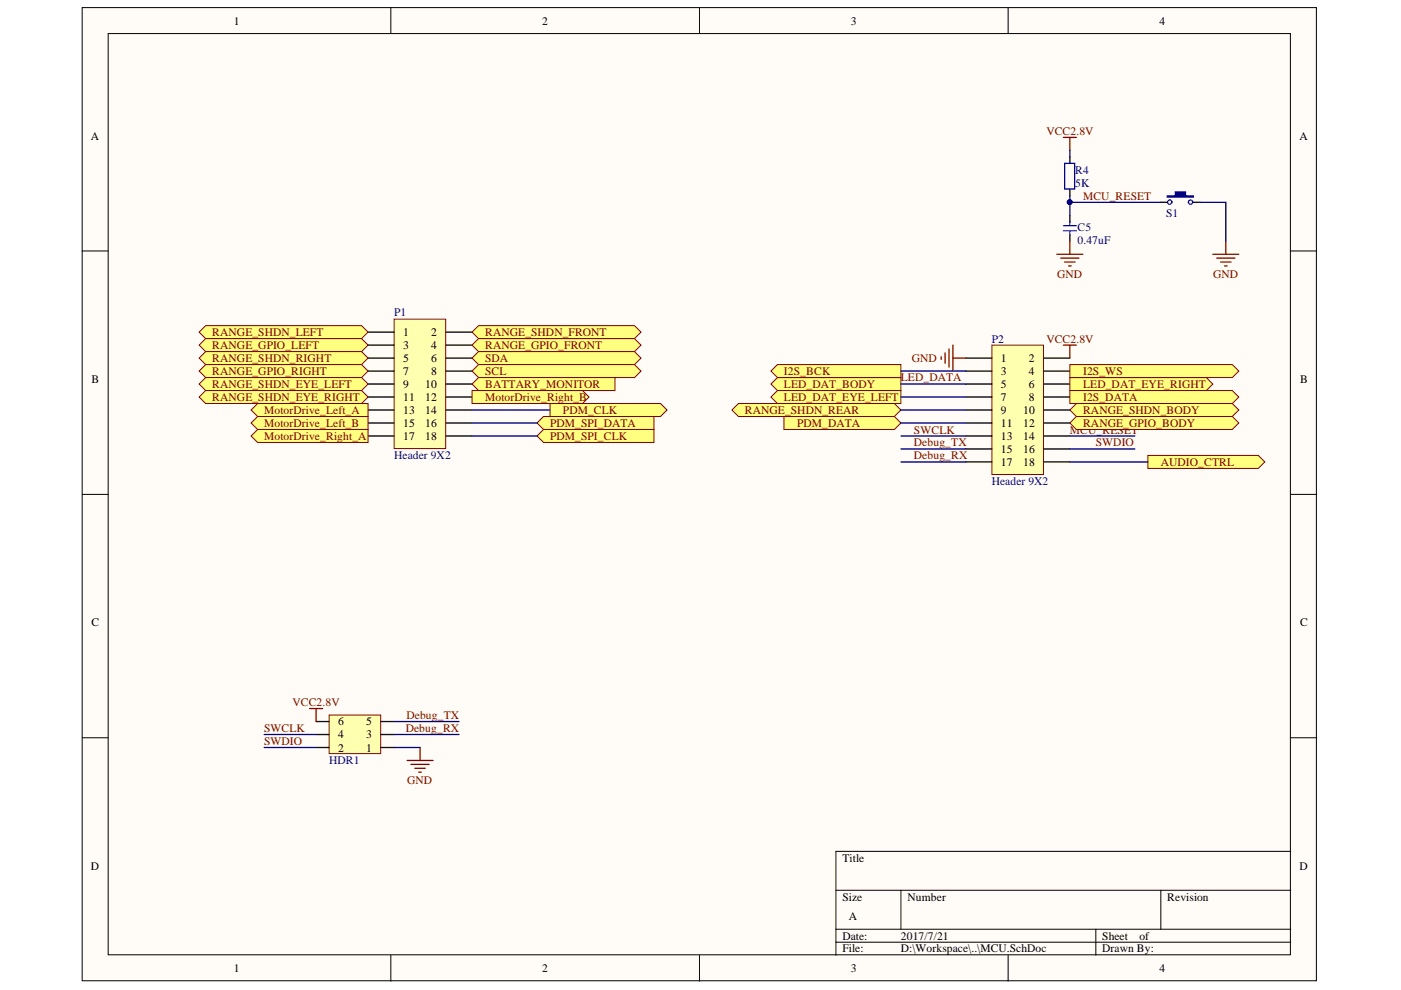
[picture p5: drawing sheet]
<svg xmlns="http://www.w3.org/2000/svg" width="297mm" height="210mm" viewBox="0 0 297 210" stroke-linecap="round" stroke-linejoin="round" font-family="sans-serif">
<g fill="#fffcf8" stroke="#000" stroke-width=".21">
<path d="M17.4 1.6h261.7v206.3h-261.7z"/>
<path d="M22.9 7.1h250.7v195.3h-250.7z"/>
</g>
<g fill="none" stroke="#000" stroke-width=".21">
<path d="M82.9 1.6v5.5M148.3 1.6v5.5M213.7 1.6v5.5M17.4 53.2h5.5M273.7 53.2h5.5M17.4 104.8h5.5M273.7 104.8h5.5M17.4 156.4h5.5M273.7 156.4h5.5M177.2 188.8h96.5M177.2 197h96.5M177.2 199.8h96.5"/>
<path d="M191 188.8v8.2M232.3 197v5.5M246.1 188.8v8.2M273.7 180.5h-96.5v22M82.9 202.5v5.5M148.3 202.5v5.5M213.7 202.5v5.5"/>
</g>
<path d="M226.8 33.3v1.3M226.8 40.1v1.4M226.8 45.6v1.4M226.8 49.8v1.4" fill="none" stroke="#000" stroke-width=".28"/>
<path d="M225.7 34.6h2.1v5.5h-2.1zM225.5 47.9h2.7M225.5 49h2.7M226.8 47v.9M226.8 49v.8" fill="none" stroke="#00f" stroke-width=".28"/>
<path d="M225.5 29.1h2.7M226.8 29.1v2.8M224.1 53.9h5.5M224.9 54.7h3.9M225.7 55.6h2.2M226.6 56.4h.5M226.8 51.2v2.7" fill="none" stroke="#800000" stroke-width=".28"/>
<path d="M83.6 67.7h10.9v27.4h-10.9z" fill="#ffffb0" stroke="#800000" stroke-width=".21"/>
<g fill="none" stroke="#000" stroke-width=".28">
<path d="M78 70.4h5.6M78 73.2h5.6M78 75.9h5.6M78 78.7h5.6M94.6 70.4h5.5M94.6 73.2h5.5M94.6 75.9h5.5M94.6 78.7h5.5M78 81.4h5.6M78 84.2h5.6M78 86.9h5.6M78 89.7h5.6"/>
<path d="M78 92.4h5.6M94.6 81.4h5.5M94.6 84.2h5.5M94.6 86.9h5.5M94.6 89.7h5.5M94.6 92.4h5.5"/>
</g>
<path d="M210.3 73.2h10.9v27.4h-10.9z" fill="#ffffb0" stroke="#800000" stroke-width=".21"/>
<g fill="none" stroke="#000" stroke-width=".28">
<path d="M204.8 75.9h5.5M204.8 78.7h5.5M221.3 75.9h5.5M221.3 78.7h5.5M204.8 81.4h5.5M204.8 84.2h5.5M204.8 86.9h5.5M204.8 89.7h5.5M204.8 92.4h5.5M204.8 95.2h5.5M204.8 97.9h5.5M221.3 81.4h5.5"/>
<path d="M221.3 84.2h5.5M221.3 86.9h5.5M221.3 89.7h5.5M221.3 92.4h5.5M221.3 95.2h5.5M221.3 97.9h5.5"/>
</g>
<path d="M199.6 75.6v.6M200.4 74.8v2.2M201.2 74v3.8M202 73.2v5.5M202 75.9h2.8M225.5 73.2h2.7M226.8 73.2v2.7" fill="none" stroke="#800000" stroke-width=".28"/>
<path d="M69.8 151.6h10.9v8.2h-10.9z" fill="#ffffb0" stroke="#800000" stroke-width=".21"/>
<path d="M246.1 42.9h1.4M253 42.9h1.4M67 158.5h2.8M67 155.7h2.8M67 153h2.8M80.8 158.5h2.8M80.8 155.7h2.8M80.8 153h2.8" fill="none" stroke="#000" stroke-width=".28"/>
<path d="M65.6 150.2h2.8M67 150.2v2.8M89.1 158.5v2.7M86.3 161.2h5.5M87.1 162.1h3.9M88 162.9h2.2M88.8 163.7h.5" fill="none" stroke="#800000" stroke-width=".28"/>
<path d="M247.5 41.5h1.6v-.8h2.3v.8h1.6v.3h-5.5z" fill-rule="evenodd" fill="#00f"/>
<g fill="none" stroke="#00f" stroke-width=".28">
<path d="M247.5 41.5h1.6v-.8h2.3v.8h1.6v.3h-5.5z"/>
<circle cx="248" cy="42.9" r=".45"/>
<circle cx="252.4" cy="42.9" r=".45"/>
</g>
<path d="M257.1 53.9h5.6M258 54.7h3.8M258.8 55.6h2.2M259.6 56.4h.6M259.9 51.2v2.7" fill="none" stroke="#800000" stroke-width=".28"/>
<g fill="#ffff80" stroke="#800000" stroke-width=".21">
<path d="M100.1 70.4l1.4-1.4h33l1.4 1.4-1.4 1.4h-33z" fill-rule="evenodd"/>
<path d="M100.1 73.2l1.4-1.4h33l1.4 1.4-1.4 1.3h-33z" fill-rule="evenodd"/>
<path d="M100.1 75.9l1.4-1.4h33l1.4 1.4-1.4 1.4h-33z" fill-rule="evenodd"/>
<path d="M100.1 78.7l1.4-1.4h33l1.4 1.4-1.4 1.4h-33z" fill-rule="evenodd"/>
<path d="M163.5 81.4l1.3-1.3h26.2v2.7h-26.2z" fill-rule="evenodd"/>
<path d="M226.8 80.1h29l1.3 1.3-1.3 1.4h-29z" fill-rule="evenodd"/>
<path d="M163.5 84.2l1.3-1.4h26.2v2.8h-26.2z" fill-rule="evenodd"/>
<path d="M42.2 70.4l1.4-1.4h33.1l1.3 1.4-1.3 1.4h-33.1z" fill-rule="evenodd"/>
<path d="M42.2 73.2l1.4-1.4h33.1l1.3 1.4-1.3 1.3h-33.1z" fill-rule="evenodd"/>
<path d="M42.2 75.9l1.4-1.4h33.1l1.3 1.4-1.3 1.4h-33.1z" fill-rule="evenodd"/>
<path d="M42.2 78.7l1.4-1.4h33.1l1.3 1.4-1.3 1.4h-33.1z" fill-rule="evenodd"/>
<path d="M42.2 81.4l1.4-1.3h33.1l1.3 1.3-1.3 1.4h-33.1z" fill-rule="evenodd"/>
<path d="M42.2 84.2l1.4-1.4h33.1l1.3 1.4-1.3 1.4h-33.1z" fill-rule="evenodd"/>
<path d="M155.2 86.9l1.4-1.3h33l1.4 1.3-1.4 1.4h-33z" fill-rule="evenodd"/>
<path d="M166.2 88.3h23.4l1.4 1.4-1.4 1.4h-23.4z" fill-rule="evenodd"/>
<path d="M53.2 86.9l1.4-1.3h23.4v2.7h-23.4z" fill-rule="evenodd"/>
<path d="M53.2 89.7l1.4-1.4h23.4v2.8h-23.4z" fill-rule="evenodd"/>
<path d="M53.2 92.4l1.4-1.3h23.4v2.7h-23.4z" fill-rule="evenodd"/>
<path d="M163.5 78.7l1.3-1.4h26.2v2.8h-26.2z" fill-rule="evenodd"/>
<path d="M226.8 77.3h34.5l1.4 1.4-1.4 1.4h-34.5z" fill-rule="evenodd"/>
<path d="M226.8 82.8h34.5l1.4 1.4-1.4 1.4h-34.5z" fill-rule="evenodd"/>
<path d="M100.1 81.4l1.4-1.3h28.9v2.7h-28.9z" fill-rule="evenodd"/>
<path d="M226.8 86.9l1.4-1.3h33.1l1.4 1.3-1.4 1.4h-33.1z" fill-rule="evenodd"/>
<path d="M226.8 89.7l1.4-1.4h33.1l1.4 1.4-1.4 1.4h-33.1z" fill-rule="evenodd"/>
<path d="M116.6 85.6h23.4l1.4 1.3-1.4 1.4h-23.4z" fill-rule="evenodd"/>
<path d="M113.9 89.7l1.3-1.4h23.5v2.8h-23.5z" fill-rule="evenodd"/>
<path d="M113.9 92.4l1.3-1.3h23.5v2.7h-23.5z" fill-rule="evenodd"/>
<path d="M100.1 82.8h23.4l1.4 1.4-1.4 1.4h-23.4z" fill-rule="evenodd"/>
<path d="M243.4 96.6h23.4l1.4 1.3-1.4 1.4h-23.4z" fill-rule="evenodd"/>
</g>
<g fill="none" stroke="#000080" stroke-width=".28">
<path d="M226.8 31.9v1.4M226.8 41.5v4.1M226.8 42.9h19.3M254.4 42.9h5.5v8.3M191 78.7h13.8M100.1 92.4h13.8M100.1 89.7h13.8M100.1 86.9h16.5M191 95.2h13.8M191 92.4h13.8M191 81.4h13.8M191 89.7h13.8"/>
<path d="M191 84.2h13.8M191 86.9h13.8M191 97.9h13.8M226.8 95.2h13.8M226.8 92.4h13.8M226.8 97.9h16.6M56 158.5h11M56 155.7h11M83.6 158.5h5.5M83.6 153h13.7M83.6 155.7h13.7"/>
</g>
<circle cx="226.8" cy="42.9" r=".51" fill="#000080" stroke="#000080" stroke-width=".21"/>
<g font-size="2.5">
<text x="49.6" y="5.2">1</text>
<text x="114.9" y="5.2">2</text>
<text x="180.4" y="5.2">3</text>
<text x="245.9" y="5.2">4</text>
<text x="19.3" y="29.7">A</text>
<text x="275.6" y="29.7">A</text>
<text x="85.5" y="71.2">1</text>
<text x="91.4" y="71.2">2</text>
<text x="85.5" y="74">3</text>
<text x="85.5" y="76.7">5</text>
<text x="91.4" y="74">4</text>
<text x="91.4" y="76.7">6</text>
<text x="212.2" y="76.7">1</text>
<text x="218.1" y="76.7">2</text>
<text x="19.4" y="81.2">B</text>
<text x="85.5" y="79.5">7</text>
<text x="85.5" y="82.3">9</text>
<text x="90.2" y="82.3">10</text>
<text x="91.4" y="79.5">8</text>
<text x="212.2" y="79.5">3</text>
<text x="212.2" y="82.3">5</text>
<text x="218.1" y="79.5">4</text>
<text x="218.1" y="82.3">6</text>
<text x="275.6" y="81.2">B</text>
<text x="85.5" y="85">11</text>
<text x="85.5" y="87.8">13</text>
<text x="90.2" y="85">12</text>
<text x="90.2" y="87.8">14</text>
<text x="212.2" y="85">7</text>
<text x="212.2" y="87.8">9</text>
<text x="216.9" y="87.8">10</text>
<text x="218.1" y="85">8</text>
<text x="85.5" y="90.5">15</text>
<text x="85.5" y="93.3">17</text>
<text x="90.2" y="90.5">16</text>
<text x="90.2" y="93.3">18</text>
<text x="212.2" y="90.5">11</text>
<text x="212.2" y="93.3">13</text>
<text x="212.2" y="96">15</text>
<text x="216.9" y="90.5">12</text>
<text x="216.9" y="93.3">14</text>
<text x="216.9" y="96">16</text>
<text x="212.2" y="98.8">17</text>
<text x="216.9" y="98.8">18</text>
<text x="19.4" y="132.8">C</text>
<text x="275.6" y="132.8">C</text>
<text x="71.7" y="153.8">6</text>
<text x="77.6" y="153.8">5</text>
<text x="71.7" y="159.4">2</text>
<text x="71.7" y="156.6">4</text>
<text x="77.6" y="159.4">1</text>
<text x="77.6" y="156.6">3</text>
<text x="19.3" y="184.5">D</text>
<text x="178.6" y="182.7">Title</text>
<text x="275.6" y="184.5">D</text>
<text x="178.6" y="191">Size</text>
<text x="192.4" y="191">Number</text>
<text x="247.5" y="191">Revision</text>
<text x="180" y="195.1">A</text>
<text x="178.6" y="199.2">Date:</text>
<text x="178.6" y="201.9">File:</text>
<text x="191" y="199.2">2017/7/21</text>
<text x="191" y="201.9">D:\Workspace\..\MCU.SchDoc</text>
<text x="233.7" y="199.2">Sheet</text>
<text x="233.7" y="201.9">Drawn By:</text>
<text x="241.6" y="199.2">of</text>
<text x="49.6" y="206.1">1</text>
<text x="114.9" y="206.1">2</text>
<text x="180.4" y="206.1">3</text>
<text x="245.9" y="206.1">4</text>
</g>
<g font-size="2.5" fill="#800000">
<text x="221.8" y="28.6">VCC2.8V</text>
<text x="229.6" y="42.3">MCU_RESET</text>
<text x="224.1" y="58.9">GND</text>
<text x="257.2" y="58.9">GND</text>
<text x="45" y="71.2">RANGE_SHDN_LEFT</text>
<text x="102.8" y="71.2">RANGE_SHDN_FRONT</text>
<text x="45" y="74">RANGE_GPIO_LEFT</text>
<text x="45" y="76.7">RANGE_SHDN_RIGHT</text>
<text x="102.8" y="74">RANGE_GPIO_FRONT</text>
<text x="102.8" y="76.7">SDA</text>
<text x="193.3" y="76.7">GND</text>
<text x="221.8" y="72.7">VCC2.8V</text>
<text x="45" y="79.5">RANGE_GPIO_RIGHT</text>
<text x="45" y="82.3">RANGE_SHDN_EYE_LEFT</text>
<text x="102.8" y="79.5">SCL</text>
<text x="102.8" y="82.3">BATTARY_MONITOR</text>
<text x="166.2" y="82.3">LED_DAT_BODY</text>
<text x="166.2" y="79.5">I2S_BCK</text>
<text x="191" y="80.9">LED_DATA</text>
<text x="229.6" y="82.3">LED_DAT_EYE_RIGHT</text>
<text x="229.6" y="79.5">I2S_WS</text>
<text x="45" y="85">RANGE_SHDN_EYE_RIGHT</text>
<text x="56" y="87.8">MotorDrive_Left_A</text>
<text x="102.8" y="85">MotorDrive_Right_B</text>
<text x="119.3" y="87.8">PDM_CLK</text>
<text x="157.9" y="87.8">RANGE_SHDN_REAR</text>
<text x="166.2" y="85">LED_DAT_EYE_LEFT</text>
<text x="229.6" y="85">I2S_DATA</text>
<text x="229.6" y="87.8">RANGE_SHDN_BODY</text>
<text x="56" y="90.5">MotorDrive_Left_B</text>
<text x="56" y="93.3">MotorDrive_Right_A</text>
<text x="116.6" y="90.5">PDM_SPI_DATA</text>
<text x="116.6" y="93.3">PDM_SPI_CLK</text>
<text x="169" y="90.5">PDM_DATA</text>
<text x="193.8" y="91.9">SWCLK</text>
<text x="193.8" y="94.6">Debug_TX</text>
<text x="226.8" y="91.9">MCU_RESET</text>
<text x="229.6" y="90.5">RANGE_GPIO_BODY</text>
<text x="232.3" y="94.6">SWDIO</text>
<text x="193.8" y="97.4">Debug_RX</text>
<text x="246.1" y="98.8">AUDIO_CTRL</text>
<text x="62" y="149.7">VCC2.8V</text>
<text x="56" y="155.2">SWCLK</text>
<text x="86" y="155.2">Debug_RX</text>
<text x="86.2" y="152.4">Debug_TX</text>
<text x="56" y="157.9">SWDIO</text>
<text x="86.4" y="166.2">GND</text>
</g>
<g font-size="2.5" fill="#000080">
<text x="227.9" y="39.6">5K</text>
<text x="227.9" y="36.8">R4</text>
<text x="247.2" y="46">S1</text>
<text x="228.4" y="51.7">0.47uF</text>
<text x="228.4" y="49">C5</text>
<text x="83.6" y="67.1">P1</text>
<text x="210.3" y="72.7">P2</text>
<text x="83.6" y="97.4">Header 9X2</text>
<text x="210.3" y="102.9">Header 9X2</text>
<text x="69.8" y="162.1">HDR1</text>
</g>
</svg>
